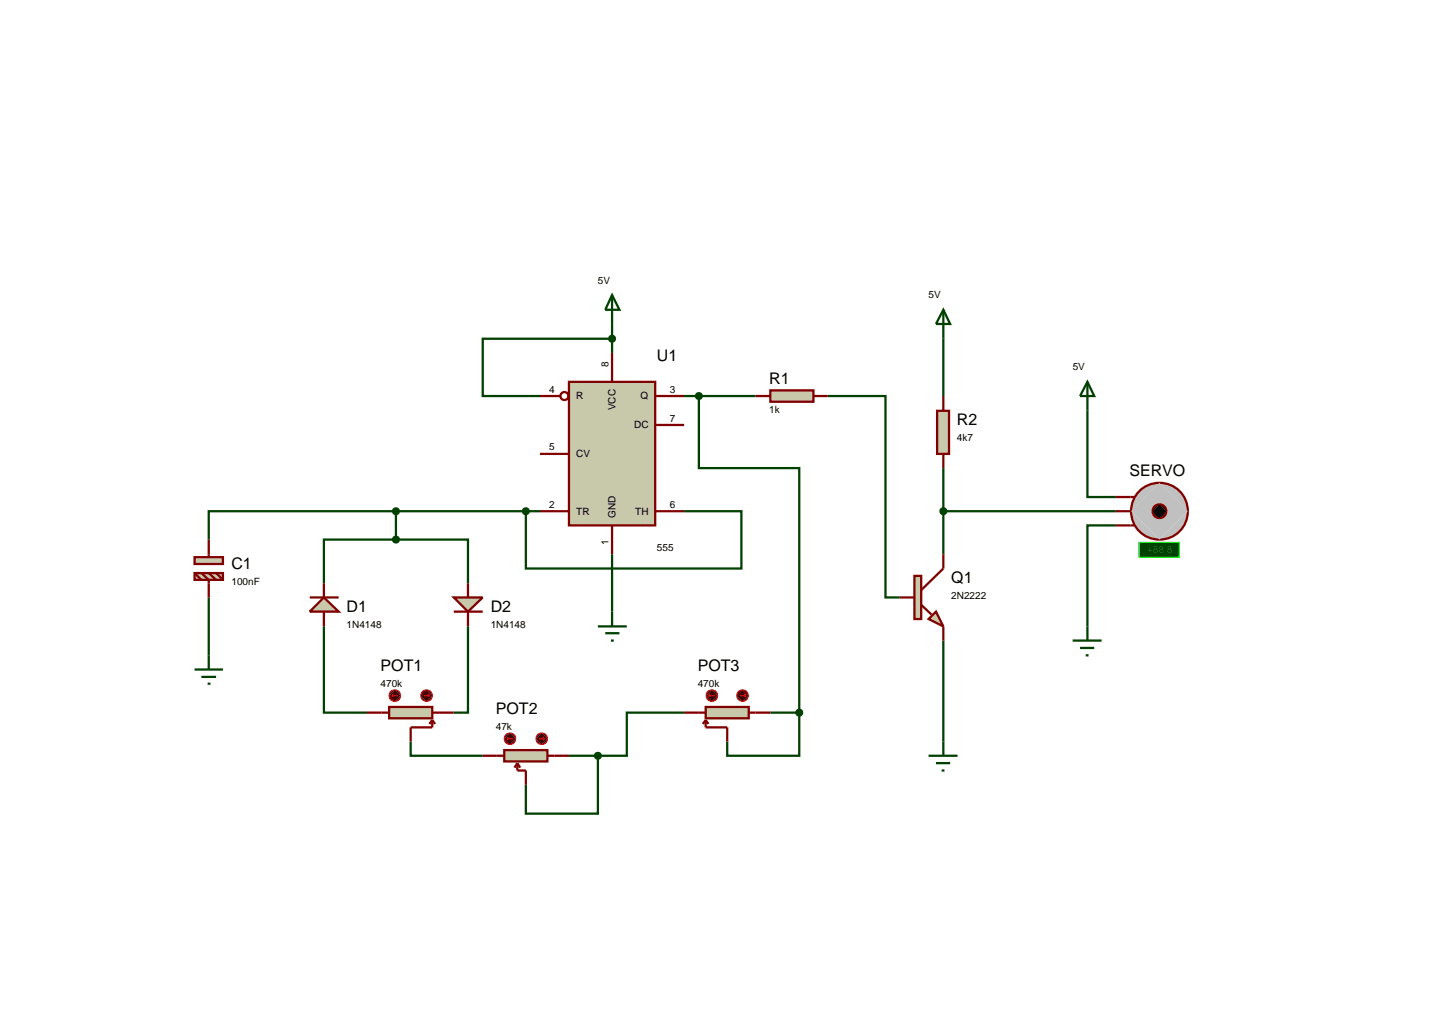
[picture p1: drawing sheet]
<svg xmlns="http://www.w3.org/2000/svg" width="257mm" height="180mm" viewBox="0 0 257 180" stroke-linecap="round" stroke-linejoin="round" font-family="sans-serif">
<g fill="none" stroke="#004000" stroke-width=".4">
<path d="M107.9 59.7h-22.8v10.1h10.1M107.9 57.1v5.1M166.3 59.7v10.1M120.6 69.8h12.6M123.2 69.8v12.7h17.7v43.1M145.9 69.8h10.2v35.5h2.5M191.7 72.4v15.2h5M69.8 95.1h-12.7v7.7M69.8 95.1h12.7v7.7M69.8 90.1h-33v5M69.8 90.1h25.4M69.8 90.1v5"/>
<path d="M92.7 90.1v10.1h38v-10.1h-10.1M107.9 97.7v10.1M166.3 82.5v15.2M166.3 90.1h30.4M196.7 92.6h-5v17.8M36.8 105.3v10.2M57.1 110.4v15.2h7.6M82.5 110.4v15.2h-2.5M166.3 112.9v17.8M72.4 130.7v2.5h12.7M100.3 133.2h5.1M105.4 133.2v10.2h-12.7v-5.1"/>
<path d="M120.6 125.6h-10.1v7.6h-5.1M135.8 125.6h5.1M140.9 125.6v7.6h-12.7v-2.5"/>
</g>
<path d="M100.3 67.3h15.2v25.3h-15.2z" fill="#c8c8aa" stroke="#800000" stroke-width=".4"/>
<g fill="none" stroke="#800000" stroke-width=".4">
<path d="M95.2 69.8h3.6M107.9 62.2v5.1M115.5 69.8h5.1M115.5 74.9h5.1M95.2 90.1h5.1M95.2 80h5.1M107.9 92.6v5.1M115.5 90.1h5.1"/>
<circle cx="99.5" cy="69.8" r=".7"/>
</g>
<path d="M107.9 52l1.3 2.6h-2.5zM107.9 52v5.1" fill="none" stroke="#004000" stroke-width=".4"/>
<g fill="#c8c8aa" stroke="#800000" stroke-width=".4">
<path d="M163.7 109.1l1.3-1.3 1.3 2.6z"/>
<path d="M161.2 101.5h1.2v7.6h-1.2z"/>
</g>
<path d="M166.3 97.7v2.5l-3.9 3.8M158.6 105.3h2.6M162.4 106.6l1.8 1.7M166.3 110.4v2.5" fill="none" stroke="#800000" stroke-width=".4"/>
<path d="M200.6 86.9a5 5 0 0 1 3.8-1.8l-5 5a5 5 0 0 1 1.2-3.2zM204.4 85.1a5 5 0 0 1 5 5zM204.4 95.1l5-5a5 5 0 0 1-5 5zM199.4 90.1l5 5a5 5 0 0 1-5-5z" fill="#c0c0c0" stroke="#800000" stroke-width=".4"/>
<path d="M199.4 90.1l5-5 5 5-5 5z" fill="#c0c0c0"/>
<path d="M203.7 89.1l.7-.2-1.2 1.2 .1-.4zM204.4 88.9a1.16 1.16 0 0 1 1.2 1.2zM205.6 90.1a1.16 1.16 0 0 1-1.2 1.2zM203.2 90.1l1.2 1.2a1.16 1.16 0 0 1-1.2-1.2z" fill="#000" stroke="#800000" stroke-width=".4"/>
<path d="M204.4 88.9l1.2 1.2-1.2 1.2-1.2-1.2z" fill="#000"/>
<path d="M199.3 87.6h.7M199.3 92.6h.7" fill="none" stroke="#800000" stroke-width=".4"/>
<path d="M200.8 95.6h7.1v2.6h-7.1z" fill="#004000" stroke="#0f0" stroke-width=".2"/>
<path d="M196.7 90.1h2.6M196.7 87.6h2.6M196.7 92.6h2.6" fill="none" stroke="#800000" stroke-width=".4"/>
<path d="M166.3 54.6l1.2 2.5h-2.5zM166.3 54.6v5.1M191.7 67.3l1.2 2.5h-2.5zM191.7 67.3v5.1M189.1 112.9h5.1M190.4 114.2h2.5M191.4 115.5h.5M191.7 110.4v2.5" fill="none" stroke="#004000" stroke-width=".4"/>
<path d="M135.8 68.8h7.6v2h-7.6z" fill="#c8c8aa" stroke="#800000" stroke-width=".4"/>
<path d="M133.2 69.8h2.6M143.4 69.8h2.5" fill="none" stroke="#800000" stroke-width=".4"/>
<path d="M165.2 72.4h2.1v7.6h-2.1z" fill="#c8c8aa" stroke="#800000" stroke-width=".4"/>
<path d="M166.3 69.8v2.6M166.3 80v2.5" fill="none" stroke="#800000" stroke-width=".4"/>
<path d="M163.7 133.2h5.1M165 134.5h2.5M166 135.8h.5M166.3 130.7v2.5" fill="none" stroke="#004000" stroke-width=".4"/>
<path d="M165.9 89.8l.4-.2-.5 .5zM166.3 89.6l.4 .2 .1 .3zM166.8 90.1l-.2 .4-.3 .1zM165.8 90.1l.5 .5-.3-.1z" fill="#004000" stroke="#004000" stroke-width=".4"/>
<path d="M165.8 90.1l.5-.5 .5 .5-.5 .5z" fill="#004000"/>
<path d="M105.4 110.4h5.1M106.7 111.6h2.5M107.7 112.9h.5M107.9 107.8v2.6" fill="none" stroke="#004000" stroke-width=".4"/>
<path d="M68.6 124.6h7.6v2h-7.6z" fill="#c8c8aa" stroke="#800000" stroke-width=".4"/>
<path d="M64.7 125.6h3.9M76.2 125.6h3.8M76.2 126.9l.5 .7M76.2 126.9l-.5 .7M76.2 126.9v1.3h-3.8v2.5" fill="none" stroke="#800000" stroke-width=".4"/>
<path d="M74.5 121.9l.7-.3-1 1zM75.2 121.6a.94 .94 0 0 1 1 1zM76.2 122.6a.94 .94 0 0 1-1 1zM74.2 122.6l1 1a.94 .94 0 0 1-1-1z" fill="#400000" stroke="#f00" stroke-width=".2"/>
<path d="M75.2 121.6l1 1-1 1-1-1z" fill="#400000"/>
<path d="M74.7 122.6h1M75.4 122.3l.3 .3M75.7 122.6l-.3 .2" fill="none" stroke="#f00" stroke-width=".2"/>
<path d="M68.9 121.9l.7-.3-1 1zM69.6 121.6a.94 .94 0 0 1 1 1zM70.6 122.6a.94 .94 0 0 1-1 1zM68.6 122.6l1 1a.94 .94 0 0 1-1-1z" fill="#400000" stroke="#f00" stroke-width=".2"/>
<path d="M69.6 121.6l1 1-1 1-1-1z" fill="#400000"/>
<path d="M69.1 122.6l.2 .2M69.1 122.6h1M69.3 122.3l-.2 .3" fill="none" stroke="#f00" stroke-width=".2"/>
<path d="M124.4 124.6h7.6v2h-7.6z" fill="#c8c8aa" stroke="#800000" stroke-width=".4"/>
<path d="M120.6 125.6h3.8M124.4 126.9l-.5 .7M124.4 126.9l.5 .7M124.4 126.9v1.3h3.8v2.5M132 125.6h3.8" fill="none" stroke="#800000" stroke-width=".4"/>
<path d="M130.2 121.9l.7-.3-1 1zM130.9 121.6a.94 .94 0 0 1 1 1zM130.9 123.6l1-1a.94 .94 0 0 1-1 1zM129.9 122.6l1 1a.94 .94 0 0 1-1-1z" fill="#400000" stroke="#f00" stroke-width=".2"/>
<path d="M129.9 122.6l1-1 1 1-1 1z" fill="#400000"/>
<path d="M130.4 122.6h1.1M131.2 122.3l.3 .3M131.5 122.6l-.3 .2" fill="none" stroke="#f00" stroke-width=".2"/>
<path d="M124.8 121.9l.7-.3-1 1zM125.5 121.6a.94 .94 0 0 1 1 1zM125.5 123.6l1-1a.94 .94 0 0 1-1 1zM124.5 122.6l1 1a.94 .94 0 0 1-1-1z" fill="#400000" stroke="#f00" stroke-width=".2"/>
<path d="M124.5 122.6l1-1 1 1-1 1z" fill="#400000"/>
<path d="M124.9 122.6l.3 .2M124.9 122.6h1.1M125.2 122.3l-.3 .3" fill="none" stroke="#f00" stroke-width=".2"/>
<path d="M122.9 69.4l.3-.1-.5 .5zM123.2 69.3l.3 .1 .2 .4zM123.2 70.3l.5-.5-.2 .4zM122.7 69.8l.5 .5-.3-.1z" fill="#004000" stroke="#004000" stroke-width=".4"/>
<path d="M123.2 69.3l.5 .5-.5 .5-.5-.5z" fill="#004000"/>
<path d="M140.5 125.3l.4-.2-.5 .5zM140.9 125.1l.4 .2 .1 .3zM141.4 125.6l-.2 .4-.3 .1zM140.4 125.6l.5 .5-.3-.1z" fill="#004000" stroke="#004000" stroke-width=".4"/>
<path d="M140.4 125.6l.5-.5 .5 .5-.5 .5z" fill="#004000"/>
<path d="M57.1 105.3l2.6 2.5h-5.1z" fill="#c8c8aa" stroke="#800000" stroke-width=".4"/>
<path d="M54.6 105.3h5.1M57.1 102.8v2.5M57.1 107.8v2.6" fill="none" stroke="#800000" stroke-width=".4"/>
<path d="M80 105.3h5.1l-2.6 2.5z" fill="#c8c8aa" stroke="#800000" stroke-width=".4"/>
<path d="M80 107.8h5.1M82.5 102.8v2.5M82.5 107.8v2.6" fill="none" stroke="#800000" stroke-width=".4"/>
<path d="M69.4 94.8l.4-.2-.5 .5zM69.8 94.6l.3 .1 .2 .4zM70.3 95.1l-.1 .3-.4 .2zM69.3 95.1l.5 .5-.4-.2z" fill="#004000" stroke="#004000" stroke-width=".4"/>
<path d="M69.3 95.1l.5-.5 .5 .5-.5 .5z" fill="#004000"/>
<path d="M92.3 89.8l.4-.2-.5 .5zM92.7 89.6l.4 .2 .1 .3zM93.2 90.1l-.2 .4-.3 .1zM92.2 90.1l.5 .5-.3-.1z" fill="#004000" stroke="#004000" stroke-width=".4"/>
<path d="M92.2 90.1l.5-.5 .5 .5-.5 .5z" fill="#004000"/>
<g fill="#c8c8aa" stroke="#800000" stroke-width=".4">
<path d="M34.3 98.2h5v1.2h-5z"/>
<path d="M34.3 101h5v1.2h-5z"/>
</g>
<path d="M36.8 95.1v3.1M34.3 101l1.2 1.2M35.5 101l1.3 1.2v3.1M36.8 101l1.3 1.2M38.1 101l1.2 1.2" fill="none" stroke="#800000" stroke-width=".4"/>
<path d="M69.4 89.8l.4-.2-.5 .5zM69.8 89.6l.3 .1 .2 .4zM69.8 90.6l.5-.5-.2 .4zM69.3 90.1l.5 .5-.3-.1z" fill="#004000" stroke="#004000" stroke-width=".4"/>
<path d="M69.3 90.1l.5-.5 .5 .5-.5 .5z" fill="#004000"/>
<path d="M34.3 118h5M35.5 119.3h2.6M36.8 115.5v2.5M36.6 120.5h.5" fill="none" stroke="#004000" stroke-width=".4"/>
<path d="M107.6 59.3l.3-.1-.5 .5zM107.9 59.2l.3 .1 .2 .4zM107.9 60.2l.5-.5-.2 .4zM107.4 59.7l.5 .5-.4-.2z" fill="#004000" stroke="#004000" stroke-width=".4"/>
<path d="M107.9 59.2l.5 .5-.5 .5-.5-.5z" fill="#004000"/>
<path d="M88.9 132.2h7.6v2h-7.6z" fill="#c8c8aa" stroke="#800000" stroke-width=".4"/>
<path d="M85.1 133.2h3.8M91.2 134.5l-.5 .8M91.2 134.5l.5 .8M91.2 134.5v1.3h1.5v2.5M96.5 133.2h3.8" fill="none" stroke="#800000" stroke-width=".4"/>
<path d="M94.8 129.5l.7-.3-1 1zM95.5 129.2a.94 .94 0 0 1 1 1zM96.5 130.2a.94 .94 0 0 1-1 1zM94.5 130.2l1 1a.94 .94 0 0 1-1-1z" fill="#400000" stroke="#f00" stroke-width=".2"/>
<path d="M94.5 130.2l1-1 1 1-1 1z" fill="#400000"/>
<path d="M95 130.2h1M95.7 129.9l.3 .3M96 130.2l-.3 .2" fill="none" stroke="#f00" stroke-width=".2"/>
<path d="M89.2 129.5l.7-.3-1 1zM89.9 129.2a.94 .94 0 0 1 1 1zM90.9 130.2a.94 .94 0 0 1-1 1zM88.9 130.2l1 1a.94 .94 0 0 1-1-1z" fill="#400000" stroke="#f00" stroke-width=".2"/>
<path d="M88.9 130.2l1-1 1 1-1 1z" fill="#400000"/>
<path d="M89.4 130.2l.2 .2M89.4 130.2h1M89.6 129.9l-.2 .3" fill="none" stroke="#f00" stroke-width=".2"/>
<path d="M105 132.9l.4-.2-.5 .5zM105.4 132.7l.3 .1 .2 .4zM105.9 133.2l-.1 .3-.4 .2zM104.9 133.2l.5 .5-.3-.1z" fill="#004000" stroke="#004000" stroke-width=".4"/>
<path d="M104.9 133.2l.5-.5 .5 .5-.5 .5z" fill="#004000"/>
<g font-size="2.8">
<text x="115.8" y="63.6">U1</text>
<text x="135.6" y="67.7">R1</text>
<text x="168.7" y="75">R2</text>
<text x="199.1" y="83.9">SERVO</text>
<text x="40.8" y="100.3">C1</text>
<text x="61.1" y="107.9">D1</text>
<text x="86.5" y="107.9">D2</text>
<text x="167.7" y="102.8">Q1</text>
<text x="67.1" y="118.3">POT1</text>
<text x="123" y="118.3">POT3</text>
<text x="87.4" y="125.9">POT2</text>
</g>
<g font-size="1.8">
<text x="105.4" y="50.1">5V</text>
<text x="163.7" y="52.6">5V</text>
<text x="107.3" y="64.7" transform="rotate(-90 107.3 64.7)">8</text>
<text x="189.1" y="65.3">5V</text>
<text x="96.8" y="69.2">4</text>
<text x="101.6" y="70.4">R</text>
<text x="112.9" y="70.4">Q</text>
<text x="118.1" y="69.2">3</text>
<text x="108.5" y="72.3" transform="rotate(-90 108.5 72.3)">VCC</text>
<text x="111.8" y="75.5">DC</text>
<text x="118.1" y="74.3">7</text>
<text x="135.6" y="72.8">1k</text>
<text x="168.7" y="77.8">4k7</text>
<text x="96.8" y="79.4">5</text>
<text x="101.6" y="80.6">CV</text>
<text x="96.8" y="89.5">2</text>
<text x="118.1" y="89.5">6</text>
<text x="101.6" y="90.7">TR</text>
<text x="108.5" y="91.3" transform="rotate(-90 108.5 91.3)">GND</text>
<text x="112" y="90.7">TH</text>
<text x="107.3" y="96.1" transform="rotate(-90 107.3 96.1)">1</text>
<text x="115.8" y="97.1">555</text>
<text x="40.8" y="103.1">100nF</text>
<text x="167.7" y="105.6">2N2222</text>
<text x="61.1" y="110.7">1N4148</text>
<text x="86.5" y="110.7">1N4148</text>
<text x="67.1" y="121.1">470k</text>
<text x="123" y="121.1">470k</text>
<text x="87.4" y="128.7">47k</text>
</g>
<text font-size="1.8" fill="#008000" x="202.2" y="97.5">+88.8</text>
</svg>
